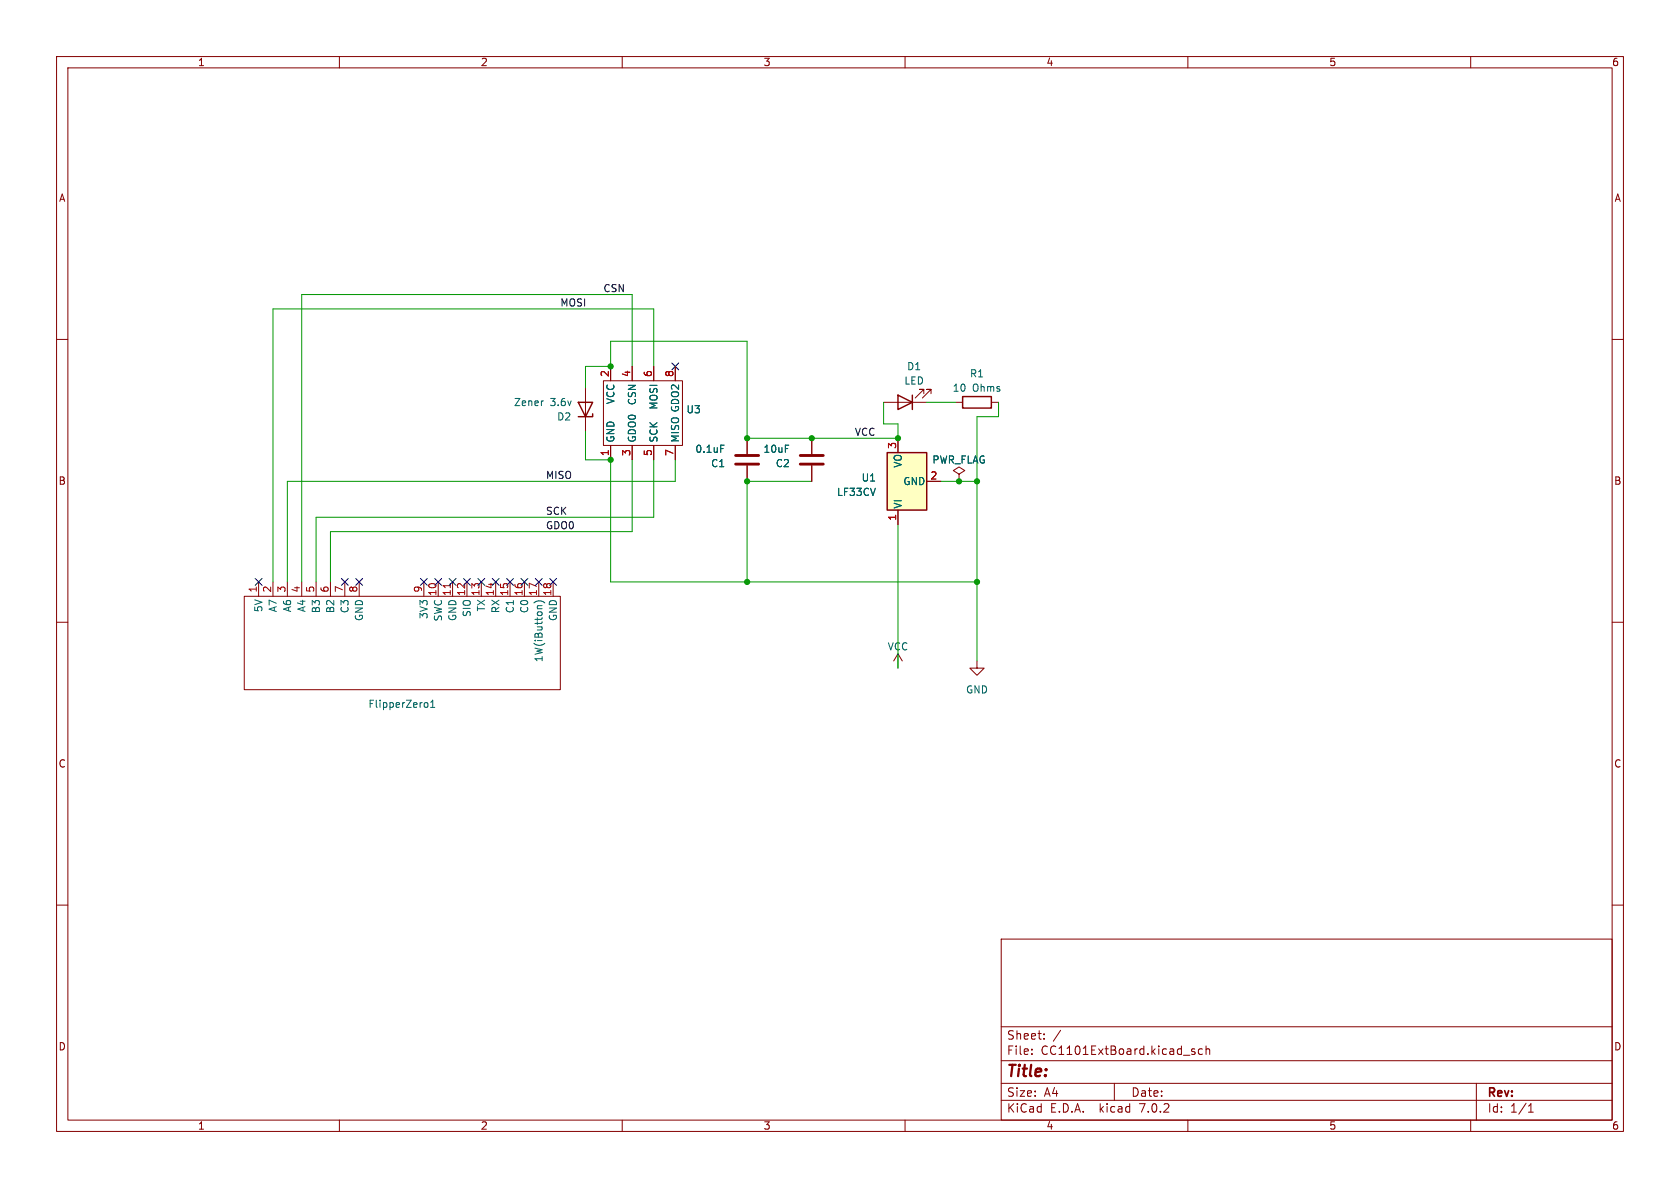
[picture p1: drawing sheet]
<svg xmlns="http://www.w3.org/2000/svg" width="297mm" height="210mm" viewBox="0 0 297 210" stroke-linecap="round" stroke-linejoin="round" font-family="sans-serif">
<g fill="none" stroke="#840000" stroke-width=".18">
<path d="M10 10h277v190h-277zM12 12h273v186h-273zM60 10v2M110 10v2M160 10v2M210 10v2M260 10v2M10 60h2M285 60h2M103.5 68.6v7.6M106.7 67.3h13.9v11.4h-13.9zM107.9 64.8v2.5"/>
<path d="M107.9 78.7v2.6M111.8 64.8v2.5M111.8 78.7v2.6M115.6 64.8v2.5M115.6 78.7v2.6M119.4 64.8v2.5M119.4 78.7v2.6M132.1 77.5v2.8M143.5 77.5v2.8M156.2 71.1h7.6M158.7 77.5v2.5M163.3 69.6v-.8h-.7h.7l-1.5 1.6"/>
<path d="M164.6 69.6v-.8h-.8h.8l-1.5 1.6M168.9 71.1h1.3M175.3 71.1h1.2M132.1 82.3v2.8M143.5 82.3v2.8M158.7 90.2v2.5M163.8 85.1h2.6M169.5 83.8l1.1-.6-1.1-.6-1 .6 1 .6v1.3M169.5 85.1h.1M10 110h2M43.2 105.4h55.9v16.5h-55.9zM45.7 102.9v2.5"/>
<path d="M48.3 102.9v2.5M50.8 102.9v2.5M53.3 102.9v2.5M55.9 102.9v2.5M58.4 102.9v2.5M61 102.9v2.5M63.5 102.9v2.5M74.9 102.9v2.5M77.5 102.9v2.5M80 102.9v2.5M82.5 102.9v2.5M85.1 102.9v2.5"/>
<path d="M87.6 102.9v2.5M90.2 102.9v2.5M92.7 102.9v2.5M95.2 102.9v2.5M97.8 102.9v2.5M158.7 115.6v2.5M158.7 115.6l-.7 1.2M158.7 115.6l.8 1.2M172.7 116.8v1.3h1.3l-1.3 1.3-1.3-1.3h1.3M285 110h2M10 160h2M285 160h2"/>
<path d="M177 166h108v32h-108zM60 198v2M110 198v2M160 198v2M177 194.5h108M177 191.5h108M177 187.5h108M177 181.5h108M182.4 186.3v.1M182.4 185.5v.1M184.6 183.6v.1M184.6 182.8v.1"/>
<path d="M197 191.5v3M210 198v2M210.7 185.8l.5 .2 .1 .2-.2 .2-.5-.1M210.7 185.5h.5M212.6 185.5l-.5-.1-.2 .3v.4l.1 .2h.6M213.2 185.5l.2-.1 .4 .1 .1 .9M213.2 184.9v1.5M260 198v2M261 191.5v6.5M270.2 196.6h.9M270.2 195.5l.4-.4v1.5"/>
</g>
<path d="M156.8 80h7v10.2h-7z" fill="#ffffc2" stroke="#ffffc2" stroke-width=".18"/>
<path d="M102.2 71.1h2.6l-1.3 2.6zM104.8 73.2v.5h-2.6M158.7 69.9l2.6 1.2-2.6 1.3zM161.3 69.9v2.5M170.2 70.1h5.1v2h-5.1zM156.8 80h7v10.2h-7z" fill="none" stroke="#840000" stroke-width=".25"/>
<path d="M96 70.9h.1M127.4 78.7h.6M94.4 106.6a1.46 1.46 0 0 1 1.9 0M95.8 107.1h-.6l-.2 .3M75.2 124.2l.3 .1 .2 .1-.1 .5-.4 .1M76.1 125h.8M76.1 124.1l.4-.3v1.2" fill="none" stroke="#006464" stroke-width=".18"/>
<path d="M79.6 103.2v.7" fill="none" stroke="#a90000" stroke-width=".18"/>
<path d="M130 80.5h4.1M130 82h4.1M141.5 80.5h4M141.5 82h4" fill="none" stroke="#840000" stroke-width=".51"/>
<path d="M103.5 68.6v-3.8h4.4v-4.5h24.2v17.2h26.6v-2.6h-2.5v-3.8M103.5 76.2v5.1h4.4v21.6h64.8M111.8 64.8v-12.7h-58.5v50.8M115.6 64.8v-10.2h-67.3v48.3M163.8 71.1h5.1M176.5 71.1v2.6h-3.8v43.1M111.8 81.3v12.7h-53.4v8.9M115.6 81.3v10.1h-59.7v11.5M119.4 81.3v3.8h-68.6v17.8M143.5 85.1h-11.4v17.8M158.7 92.7v25.4M166.4 85.1h6.3" fill="none" stroke="#009600" stroke-width=".18"/>
<g fill="none" stroke="#000084" stroke-width=".18">
<path d="M118.8 64.2l1.2 1.2M120 64.2l-1.2 1.2M45.1 102.3l1.2 1.2M46.3 102.3l-1.2 1.2M60.4 102.3l1.2 1.2M61.6 102.3l-1.2 1.2M62.9 102.3l1.2 1.2M64.1 102.3l-1.2 1.2M74.3 102.3l1.2 1.2M75.5 102.3l-1.2 1.2M76.9 102.3l1.2 1.2M78.1 102.3l-1.2 1.2"/>
<path d="M79.4 102.3l1.2 1.2M80.6 102.3l-1.2 1.2M81.9 102.3l1.3 1.2M83.2 102.3l-1.3 1.2M84.5 102.3l1.2 1.2M85.7 102.3l-1.2 1.2M87 102.3l1.2 1.2M88.2 102.3l-1.2 1.2M89.6 102.3l1.2 1.2M90.8 102.3l-1.2 1.2M92.1 102.3l1.2 1.2M93.3 102.3l-1.2 1.2"/>
<path d="M94.6 102.3l1.3 1.2M95.9 102.3l-1.3 1.2M97.2 102.3l1.2 1.2M98.4 102.3l-1.2 1.2"/>
</g>
<g fill="#009600" stroke="#009600" stroke-width=".18">
<circle cx="107.9" cy="64.8" r=".46"/>
<circle cx="107.9" cy="81.3" r=".46"/>
<circle cx="158.7" cy="77.5" r=".46"/>
<circle cx="143.5" cy="77.5" r=".46"/>
<circle cx="132.1" cy="102.9" r=".46"/>
<circle cx="169.5" cy="85.1" r=".46"/>
<circle cx="172.7" cy="85.1" r=".46"/>
<circle cx="132.1" cy="77.5" r=".46"/>
<circle cx="132.1" cy="85.1" r=".46"/>
<circle cx="172.7" cy="102.9" r=".46"/>
</g>
<text font-size="2.8" fill="#840000" x="178" y="190.8">Title:</text>
<g font-size="2.1" fill="#840000">
<text x="178" y="183.9">Sheet:</text>
<text x="186.2" y="183.9">/</text>
<text x="178" y="186.6">File:</text>
<text x="184" y="186.6">CC1101ExtBoard.kicad_sch</text>
<text x="178" y="196.8">KiCad</text>
<text x="178" y="194">Size:</text>
<text x="184.6" y="194">A4</text>
<text x="185.7" y="196.8">E.D.A.</text>
<text x="194.4" y="196.8">kicad</text>
<text x="200" y="194">Date:</text>
<text x="201.5" y="196.8">7.0.2</text>
<text x="263" y="194.2">Rev:</text>
<text x="263" y="196.8">Id:</text>
<text x="267" y="196.8">1/1</text>
</g>
<g font-size="1.8" fill="#840000">
<text x="35" y="11.8">1</text>
<text x="85" y="11.8">2</text>
<text x="135" y="11.8">3</text>
<text x="185" y="11.8">4</text>
<text x="235" y="11.8">5</text>
<text x="285" y="11.8">6</text>
<text x="10.4" y="35.8">A</text>
<text x="285.4" y="35.8">A</text>
<text x="10.3" y="85.8">B</text>
<text x="285.3" y="85.8">B</text>
<text x="10.3" y="135.8">C</text>
<text x="285.3" y="135.8">C</text>
<text x="10.3" y="185.8">D</text>
<text x="285.3" y="185.8">D</text>
<text x="35" y="199.8">1</text>
<text x="85" y="199.8">2</text>
<text x="135" y="199.8">3</text>
<text x="185" y="199.8">4</text>
<text x="235" y="199.8">5</text>
<text x="285" y="199.8">6</text>
</g>
<g font-size="1.8" fill="#0f0f0f">
<text x="106.7" y="51.7">CSN</text>
<text x="99.1" y="54.3">MOSI</text>
<text x="151.1" y="77.1">VCC</text>
<text x="96.5" y="84.7">MISO</text>
<text x="96.5" y="91.1">SCK</text>
<text x="96.5" y="93.6">GDO0</text>
</g>
<g font-size="1.8" fill="#006464">
<text x="160.3" y="65.6">D1</text>
<text x="90.8" y="71.9">Zener</text>
<text x="97.2" y="71.9">3.6v</text>
<text x="108.8" y="71.6" transform="rotate(-90 108.8 71.6)">VCC</text>
<text x="112.6" y="71.8" transform="rotate(-90 112.6 71.8)">CSN</text>
<text x="159.8" y="68.1">LED</text>
<text x="168.4" y="69.4">10</text>
<text x="171.4" y="66.9">R1</text>
<text x="171.9" y="69.4">Ohms</text>
<text x="98.4" y="74.5">D2</text>
<text x="116.4" y="72.5" transform="rotate(-90 116.4 72.5)">MOSI</text>
<text x="121.3" y="73.2">U3</text>
<text x="108.8" y="78.2" transform="rotate(-90 108.8 78.2)">GND</text>
<text x="112.6" y="78.2" transform="rotate(-90 112.6 78.2)">GDO0</text>
<text x="116.4" y="78.2" transform="rotate(-90 116.4 78.2)">SCK</text>
<text x="120.2" y="78.2" transform="rotate(-90 120.2 78.2)">MISO GDO2</text>
<text x="122.9" y="80.2">0.1uF</text>
<text x="125.7" y="82.7">C1</text>
<text x="134.9" y="80.2">10uF</text>
<text x="137.1" y="82.7">C2</text>
<text x="159.6" y="82.8" transform="rotate(-90 159.6 82.8)">VO</text>
<text x="164.8" y="82.1">PWR_FLAG</text>
<text x="147.9" y="87.8">LF33CV</text>
<text x="152.3" y="85.3">U1</text>
<text x="159.6" y="89.9" transform="rotate(-90 159.6 89.9)">VI</text>
<text x="159.6" y="85.9">GND</text>
<text x="46.5" y="108.3" transform="rotate(-90 46.5 108.3)">5V</text>
<text x="49.1" y="108.3" transform="rotate(-90 49.1 108.3)">A7</text>
<text x="51.6" y="108.3" transform="rotate(-90 51.6 108.3)">A6</text>
<text x="54.2" y="108.3" transform="rotate(-90 54.2 108.3)">A4</text>
<text x="56.7" y="108.5" transform="rotate(-90 56.7 108.5)">B3</text>
<text x="59.2" y="108.5" transform="rotate(-90 59.2 108.5)">B2</text>
<text x="61.8" y="108.5" transform="rotate(-90 61.8 108.5)">C3</text>
<text x="64.3" y="109.9" transform="rotate(-90 64.3 109.9)">GND</text>
<text x="75.8" y="109.6" transform="rotate(-90 75.8 109.6)">3V3</text>
<text x="78.3" y="110" transform="rotate(-90 78.3 110)">SWC</text>
<text x="80.8" y="109.9" transform="rotate(-90 80.8 109.9)">GND</text>
<text x="83.4" y="109.2" transform="rotate(-90 83.4 109.2)">SIO</text>
<text x="85.9" y="108.2" transform="rotate(-90 85.9 108.2)">TX</text>
<text x="88.5" y="108.5" transform="rotate(-90 88.5 108.5)">RX</text>
<text x="91" y="108.5" transform="rotate(-90 91 108.5)">C1</text>
<text x="93.5" y="108.5" transform="rotate(-90 93.5 108.5)">C0</text>
<text x="98.6" y="109.9" transform="rotate(-90 98.6 109.9)">GND</text>
<text x="96.1" y="117.2" transform="rotate(-90 96.1 117.2)">1W(iButton)</text>
<text x="156.9" y="115.1">VCC</text>
<text x="65.1" y="125.3">FlipperZero1</text>
<text x="170.7" y="122.7">GND</text>
</g>
<g font-size="1.8" fill="#a90000">
<text x="107.7" y="66.7" transform="rotate(-90 107.7 66.7)">2</text>
<text x="111.5" y="66.7" transform="rotate(-90 111.5 66.7)">4</text>
<text x="115.3" y="66.7" transform="rotate(-90 115.3 66.7)">6</text>
<text x="119.1" y="66.7" transform="rotate(-90 119.1 66.7)">8</text>
<text x="107.7" y="80.7" transform="rotate(-90 107.7 80.7)">1</text>
<text x="111.5" y="80.7" transform="rotate(-90 111.5 80.7)">3</text>
<text x="115.3" y="80.7" transform="rotate(-90 115.3 80.7)">5</text>
<text x="119.1" y="80.7" transform="rotate(-90 119.1 80.7)">7</text>
<text x="158.5" y="79.4" transform="rotate(-90 158.5 79.4)">3</text>
<text x="164.4" y="84.8">2</text>
<text x="158.5" y="92.1" transform="rotate(-90 158.5 92.1)">1</text>
<text x="45.5" y="104.8" transform="rotate(-90 45.5 104.8)">1</text>
<text x="48" y="104.8" transform="rotate(-90 48 104.8)">2</text>
<text x="50.5" y="104.8" transform="rotate(-90 50.5 104.8)">3</text>
<text x="53.1" y="104.8" transform="rotate(-90 53.1 104.8)">4</text>
<text x="55.6" y="104.8" transform="rotate(-90 55.6 104.8)">5</text>
<text x="58.2" y="104.8" transform="rotate(-90 58.2 104.8)">6</text>
<text x="60.7" y="104.8" transform="rotate(-90 60.7 104.8)">7</text>
<text x="63.2" y="104.8" transform="rotate(-90 63.2 104.8)">8</text>
<text x="74.7" y="104.8" transform="rotate(-90 74.7 104.8)">9</text>
<text x="77.2" y="105.4" transform="rotate(-90 77.2 105.4)">10</text>
<text x="79.8" y="105.4" transform="rotate(-90 79.8 105.4)">11</text>
<text x="82.3" y="105.4" transform="rotate(-90 82.3 105.4)">12</text>
<text x="84.8" y="105.4" transform="rotate(-90 84.8 105.4)">13</text>
<text x="87.4" y="105.4" transform="rotate(-90 87.4 105.4)">14</text>
<text x="89.9" y="105.4" transform="rotate(-90 89.9 105.4)">15</text>
<text x="92.5" y="105.4" transform="rotate(-90 92.5 105.4)">16</text>
<text x="95" y="105.4" transform="rotate(-90 95 105.4)">17</text>
<text x="97.5" y="105.4" transform="rotate(-90 97.5 105.4)">18</text>
</g>
</svg>
